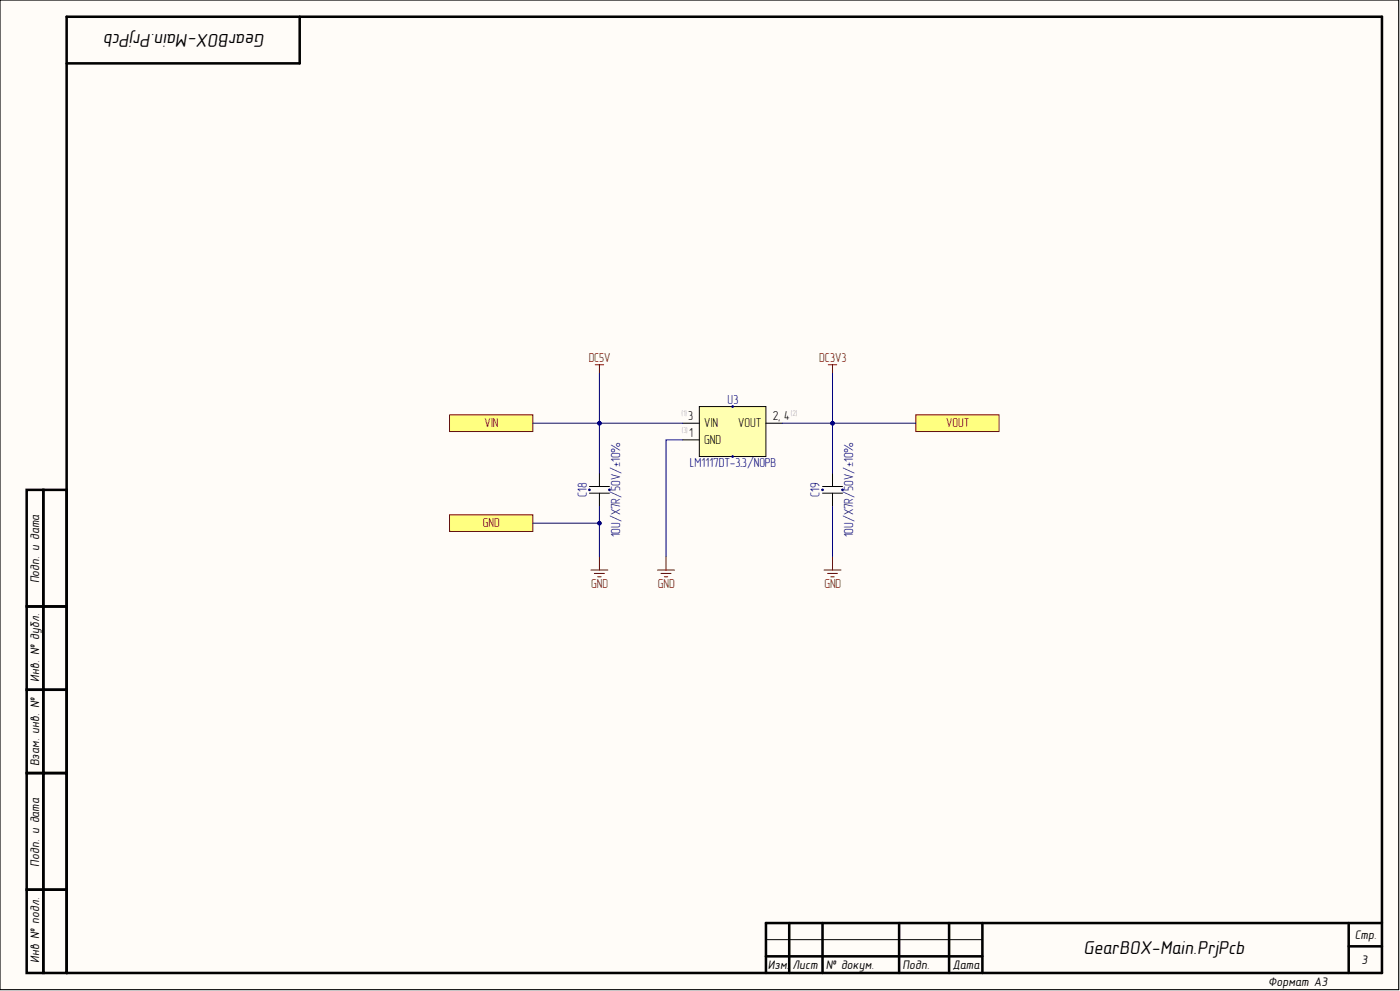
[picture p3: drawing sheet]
<svg xmlns="http://www.w3.org/2000/svg" width="420mm" height="297mm" viewBox="0 0 420 297" stroke-linecap="round" stroke-linejoin="round" font-family="sans-serif">
<path d="M0 0h419.4v296.6h-419.4z" fill-rule="evenodd" fill="#fffcf8"/>
<path d="M0 0h419.4v296.6h-419.4z" fill="none" stroke="#000" stroke-width=".3"/>
<path d="M0 0h419.4v296.6h-419.4z" fill-rule="evenodd" fill="#fffcf8"/>
<path d="M0 0h419.4v296.6h-419.4zM229.7 281.6h64.9" fill="none" stroke="#000" stroke-width=".3"/>
<g fill="none" stroke="#000" stroke-width=".76">
<path d="M20 5h394.4v286.6h-394.4M20 5v286.6M89.9 5v14h-69.9M8 146.8h5v35h-5zM13 146.8h7v35h-7zM8 181.8h5v24.9h-5zM13 181.8h7v24.9h-7zM8 206.7h5v25h-5zM13 206.7h7v25h-7zM8 231.7h5v35h-5zM13 231.7h7v35h-7zM8 266.7h5v24.9h-5z"/>
<path d="M13 266.7h7v24.9h-7zM236.7 276.7v14.9M246.6 276.7v14.9M269.6 276.7v14.9M284.6 276.7v14.9M294.6 276.7v14.9M404.4 276.7v14.9M414.4 276.7h-184.7v14.9M229.7 286.6h64.9M404.4 283.6h10"/>
</g>
<path d="M209.7 121.9h20v14.9h-20z" fill-rule="evenodd" fill="#ffffb0"/>
<path d="M204.7 126.9h5M204.7 131.8h5M209.7 121.9h20v14.9h-20zM229.7 126.9h5" fill="none" stroke="#000" stroke-width=".3"/>
<circle cx="219.7" cy="121.9" r=".25" fill="#000080"/>
<circle cx="219.7" cy="121.9" r=".25" fill="none" stroke="#000080" stroke-width=".3"/>
<circle cx="219.7" cy="136.8" r=".25" fill="#000080"/>
<circle cx="219.7" cy="136.8" r=".25" fill="none" stroke="#000080" stroke-width=".3"/>
<path d="M197.2 170.9h5.1M198.2 171.9h3M199.2 172.9h1M199.7 166.8v4.1" fill="none" stroke="#800000" stroke-width=".3"/>
<path d="M246.6 147.8h6M246.6 145.8h6M249.6 141.8v4M249.6 147.8v4" fill="none" stroke="#000" stroke-width=".3"/>
<circle cx="252.6" cy="146.8" r=".25" fill="#000080"/>
<circle cx="252.6" cy="146.8" r=".25" fill="none" stroke="#000080" stroke-width=".3"/>
<circle cx="246.6" cy="146.8" r=".25" fill="#000080"/>
<circle cx="246.6" cy="146.8" r=".25" fill="none" stroke="#000080" stroke-width=".3"/>
<path d="M178.5 109.3h2.5M179.7 109.3v2.6M248.4 109.3h2.5M249.6 109.3v2.6M247.1 170.9h5.1M248.1 171.9h3.1M249.1 172.9h1M249.6 166.8v4.1" fill="none" stroke="#800000" stroke-width=".3"/>
<path d="M176.8 147.8h5.9M176.8 145.8h5.9M179.7 141.8v4M179.7 147.8v4" fill="none" stroke="#000" stroke-width=".3"/>
<circle cx="182.7" cy="146.8" r=".25" fill="#000080"/>
<circle cx="182.7" cy="146.8" r=".25" fill="none" stroke="#000080" stroke-width=".3"/>
<circle cx="176.8" cy="146.8" r=".25" fill="#000080"/>
<circle cx="176.8" cy="146.8" r=".25" fill="none" stroke="#000080" stroke-width=".3"/>
<path d="M177.2 170.9h5.1M178.2 171.9h3.1M179.2 172.9h1.1M179.7 166.8v4.1" fill="none" stroke="#800000" stroke-width=".3"/>
<path d="M134.8 124.4h25v4.9h-25z" fill-rule="evenodd" fill="#ffff80"/>
<path d="M134.8 124.4h25v4.9h-25z" fill="none" stroke="#800000" stroke-width=".3"/>
<path d="M274.6 124.4h25v4.9h-25z" fill-rule="evenodd" fill="#ffff80"/>
<path d="M274.6 124.4h25v4.9h-25z" fill="none" stroke="#800000" stroke-width=".3"/>
<path d="M134.8 154.3h25v5h-25z" fill-rule="evenodd" fill="#ffff80"/>
<path d="M134.8 154.3h25v5h-25z" fill="none" stroke="#800000" stroke-width=".3"/>
<path d="M179.7 111.9v15h25M204.7 131.8h-5v35M249.6 151.8v15" fill="none" stroke="#000080" stroke-width=".3"/>
<circle cx="179.7" cy="126.9" r=".51" fill="#000080"/>
<g fill="none" stroke="#000080" stroke-width=".3">
<path d="M179.7 151.8v15"/>
<circle cx="179.7" cy="126.9" r=".51"/>
</g>
<circle cx="179.7" cy="156.8" r=".51" fill="#000080"/>
<g fill="none" stroke="#000080" stroke-width=".3">
<path d="M179.7 126.9v14.9"/>
<circle cx="179.7" cy="156.8" r=".51"/>
</g>
<circle cx="179.7" cy="126.9" r=".51" fill="#000080"/>
<g fill="none" stroke="#000080" stroke-width=".3">
<path d="M249.6 111.9v15h-14.9"/>
<circle cx="179.7" cy="126.9" r=".51"/>
</g>
<circle cx="249.6" cy="126.9" r=".51" fill="#000080"/>
<g fill="none" stroke="#000080" stroke-width=".3">
<path d="M249.6 126.9v14.9"/>
<circle cx="249.6" cy="126.9" r=".51"/>
</g>
<circle cx="249.6" cy="126.9" r=".51" fill="#000080"/>
<g fill="none" stroke="#000080" stroke-width=".3">
<path d="M159.8 126.9h19.9"/>
<circle cx="249.6" cy="126.9" r=".51"/>
</g>
<circle cx="179.7" cy="126.9" r=".51" fill="#000080"/>
<g fill="none" stroke="#000080" stroke-width=".3">
<path d="M249.6 126.9h25"/>
<circle cx="179.7" cy="126.9" r=".51"/>
</g>
<circle cx="249.6" cy="126.9" r=".51" fill="#000080"/>
<g fill="none" stroke="#000080" stroke-width=".3">
<path d="M159.8 156.8h19.9"/>
<circle cx="249.6" cy="126.9" r=".51"/>
</g>
<circle cx="179.7" cy="156.8" r=".51" fill="#000080"/>
<circle cx="179.7" cy="156.8" r=".51" fill="none" stroke="#000080" stroke-width=".3"/>
<g font-size="5.6">
<text x="79.5" y="10.2" transform="rotate(-180 79.5 10.2)">GearBOX-Main.PrjPcb</text>
<text x="324.9" y="286.1">GearBOX-Main.PrjPcb</text>
</g>
<g font-size="3.9" fill="#800000">
<text x="176.5" y="108.5">DC5V</text>
<text x="245.7" y="108.5">DC3V3</text>
<text x="145.3" y="128">VIN</text>
<text x="283.7" y="128">VOUT</text>
<text x="144.8" y="158">GND</text>
<text x="177.3" y="176.1">GND</text>
<text x="197.2" y="176.1">GND</text>
<text x="247.2" y="176.1">GND</text>
</g>
<g font-size="3.9">
<text x="206.4" y="126">3</text>
<text x="231.7" y="126">2, 4</text>
<text x="206.7" y="131">1</text>
<text x="211.2" y="128">VIN</text>
<text x="221.3" y="128">VOUT</text>
<text x="211.2" y="133">GND</text>
</g>
<g font-size="3.9" fill="#000080">
<text x="218.2" y="121">U3</text>
<text x="206.9" y="140">LM1117DT-3.3/NOPB</text>
<text x="175.9" y="148.9" transform="rotate(-90 175.9 148.9)">C18</text>
<text x="245.8" y="148.9" transform="rotate(-90 245.8 148.9)">C19</text>
<text x="186" y="161.1" transform="rotate(-90 186 161.1)">10U/X7R/50V/±10%</text>
<text x="255.8" y="161.1" transform="rotate(-90 255.8 161.1)">10U/X7R/50V/±10%</text>
</g>
<g font-size="3.8">
<text x="11.8" y="174.9" transform="rotate(-90 11.8 174.9)">Подп. и дата</text>
<text x="11.8" y="204.3" transform="rotate(-90 11.8 204.3)">Инв. № дубл.</text>
<text x="11.8" y="229.7" transform="rotate(-90 11.8 229.7)">Взам. инв. №</text>
<text x="11.8" y="259.8" transform="rotate(-90 11.8 259.8)">Подп. и дата</text>
<text x="406.2" y="281.4">Стр.</text>
<text x="11.8" y="288.7" transform="rotate(-90 11.8 288.7)">Инв № подл.</text>
<text x="230.2" y="290.5">Изм.</text>
<text x="237.6" y="290.5">Лист</text>
<text x="247.6" y="290.5">№ докум.</text>
<text x="270.6" y="290.5">Подп.</text>
<text x="285.6" y="290.5">Дата</text>
<text x="408.2" y="288.9">3</text>
<text x="380.3" y="295.4">Формат А3</text>
</g>
<g font-size="2.5" fill="#b2b0ad">
<text x="204.3" y="124.8">(1)</text>
<text x="237.1" y="124.8">(2)</text>
</g>
</svg>
